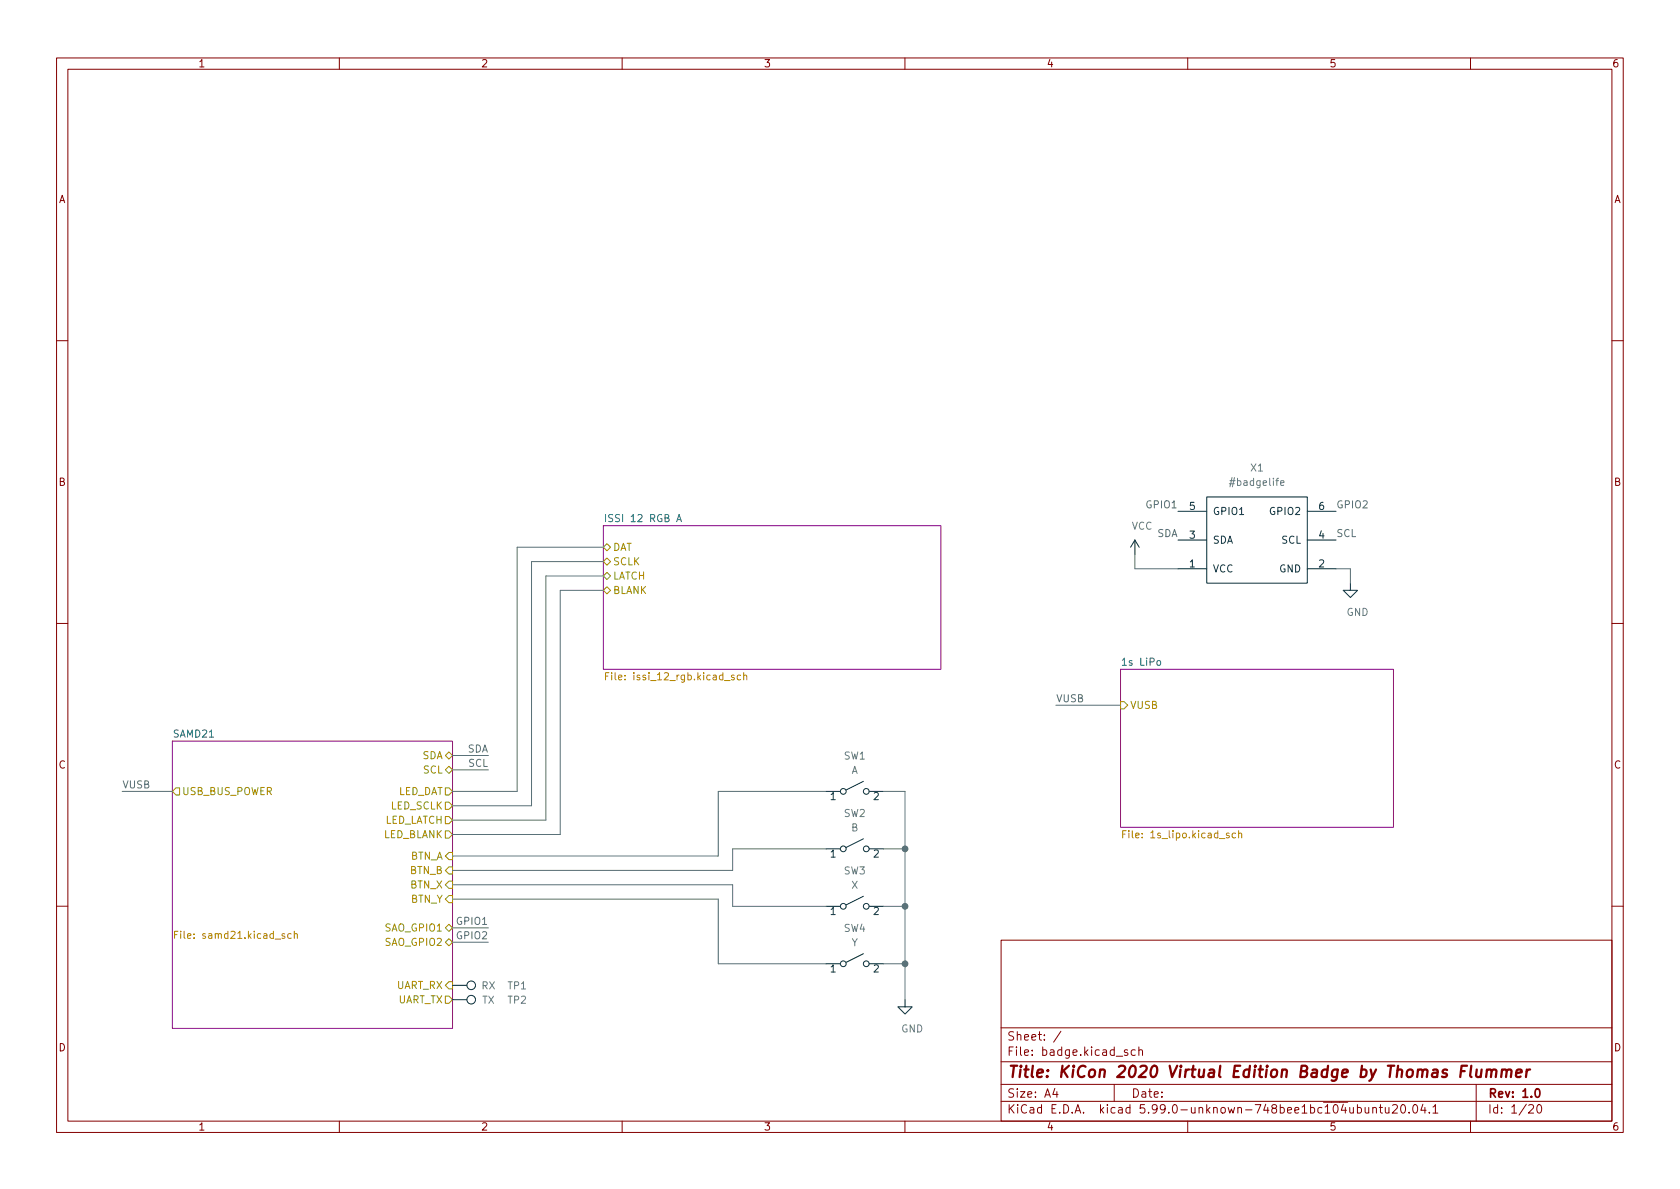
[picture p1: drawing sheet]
<svg xmlns="http://www.w3.org/2000/svg" width="297mm" height="210mm" viewBox="0 0 297 210" stroke-linecap="round" stroke-linejoin="round" font-family="sans-serif">
<g fill="none" stroke="#840000" stroke-width=".18">
<path d="M10 10.2h277v190.1h-277zM12 12.2h273v186.1h-273zM60 10.2v2M110 10.2v2M160 10.2v2M210 10.2v2M260 10.2v2M10 60.2h2M285 60.2h2M10 110.2h2M285 110.2h2M10 160.2h2"/>
<path d="M177 166.3h108v32h-108zM285 160.2h2M60 198.3v2M110 198.3v2M160 198.3v2M177 194.8h108M177 191.8h108M177 187.8h108M177 181.8h108M186.5 192.5l-.4 1h1M186.9 193v1M187.6 182.4l-1.3 1.9"/>
<path d="M197 191.8v3M199.4 185.7l-.4-.1-.2 .2 .1 .3 .5 .1v.4h-.6M200.7 185.7l-.4-.1-.3 .3v.4l.1 .3h.6M201.4 185.8l.2-.2 .3 .1 .1 .9M201.4 185.1v1.5M210 198.3v2M242.7 196l.2-.2 .4 .1 .1 .9M242.7 195.8v1M243.9 195.8h.5M244.1 195.3v1.3l.3 .2M244.9 195.8l.1 1h.4l.2-.1M245.6 195.8v1"/>
<path d="M246.2 195.5l.6-.2 .2 .2 .1 .3-1 1h1M247.9 195.4l.1-.1a.81 .81 0 0 1 .6 .7 .81 .81 0 0 1-.3 .8h-.2a.81 .81 0 0 1-.5-.6 .81 .81 0 0 1 .3-.8zM249.1 196.7v.1M250 195.4l.1-.1a.81 .81 0 0 1 .6 .7 .81 .81 0 0 1-.3 .8h-.1a.81 .81 0 0 1-.6-.6 .81 .81 0 0 1 .3-.8zM251.6 195.3l-.4 1h.9M251.9 195.8v1M252.7 196.7v.1M253.4 195.8l.4-.5v1.5M253.4 196.8h.8M260 198.3v2M261 191.8v6.5M270.3 195.5l.6-.2 .2 .2 .1 .3-1 1h1"/>
<path d="M271.9 195.4l.2-.1a.81 .81 0 0 1 .6 .7 .81 .81 0 0 1-.3 .8h-.2a.81 .81 0 0 1-.6-.6 .81 .81 0 0 1 .3-.8z"/>
</g>
<path d="M271.6 192.6l.2-.1a.82 .82 0 0 1 .6 .7 .82 .82 0 0 1-.3 .8h-.2a.81 .81 0 0 1-.6-.6 .81 .81 0 0 1 .3-.8z" fill="none" stroke="#840000" stroke-width=".3"/>
<g fill="none" stroke="#840000" stroke-width=".4">
<path d="M258.3 189.4h.7M259.4 188.5h-1l-.2 2M260.1 188.5l-.2 1.7 .3 .3M261.1 189.1l-.1 1.3a.57 .57 0 0 0 .8-.1M262 189.1l-.2 1.4M262.9 189.3a.49 .49 0 0 1 .8 .1l-.1 1.1M262.9 189.1l-.1 1.4M263.7 189.4a.5 .5 0 0 1 .8-.2v1.3M265.6 189.3a.49 .49 0 0 1 .8 .1l-.1 1.1M265.6 189.1l-.2 1.4M266.4 189.4a.5 .5 0 0 1 .8-.2l-.1 1.3M268.1 189.8l.9-.2v-.4l-.2-.1-.6 .1-.2 1 .3 .3 .6-.1"/>
<path d="M270 189.1l-.2 1.4M270.5 189.1l-.4 .1-.2 .3"/>
</g>
<g fill="#fff" stroke="#fff" stroke-width=".18">
<path d="M30.5 131.1h49.5v50.8h-49.5z"/>
<path d="M106.7 93h59.7v25.4h-59.7z"/>
<path d="M198.1 118.4h48.3v27.9h-48.3z"/>
</g>
<path d="M106.7 93h59.7v25.4h-59.7zM198.1 118.4h48.3v27.9h-48.3zM30.5 131.1h49.5v50.8h-49.5z" fill="none" stroke="#840084" stroke-width=".18"/>
<g fill="none" stroke="#b58900" stroke-width=".18">
<path d="M107.1 119.6h.4M107.7 119h-.6v1.2M129.8 119.4h-.3l-.2 .2 .1 .1 .4 .2v.3h-.5M130.9 119.4h-.3l-.3 .2 .2 .6h.4M131.5 119.5l.2-.1h.3v.8M131.5 119v1.2M198.5 147.5h.4M199.1 146.9h-.6v1.3M218.5 147.4l-.4-.1-.2 .3 .1 .5h.5M219 147.4l.2-.1 .3 .1v.8M219 146.9v1.3M30.9 165.3h.4"/>
<path d="M31.5 164.7h-.6v1.2M51.5 165.2l-.4-.1-.2 .2 .1 .6h.5M52 165.2l.2-.1 .3 .1 .1 .7M52 164.7v1.2"/>
</g>
<g fill="none" stroke="#859900" stroke-width=".18">
<path d="M106.7 96.8l.6-.7 .6 .7-.6 .6zM107.3 98.7l.6 .6-.6 .6-.6-.6zM106.7 101.8l.6-.6 .6 .6-.6 .7zM106.7 104.4l.6-.6 .6 .6-.6 .6zM30.5 139.9l.6-.6h.6v1.3h-.6zM78.7 133.6l.7-.6 .6 .6-.6 .6zM78.7 136.1l.7-.6 .6 .6-.6 .7zM78.7 139.3h.7l.6 .6-.6 .7h-.7zM198.1 124.1h.7l.6 .6-.6 .6h-.7zM78.7 151.4l.7-.7h.6v1.3h-.6zM78.7 156.5l.7-.7h.6v1.3h-.6zM78.7 159l.7-.6h.6v1.2h-.6z"/>
<path d="M78.7 146.9h.7l.6 .7-.6 .6h-.7zM78.7 144.4h.7l.6 .6-.6 .7h-.7zM78.7 141.9h.7l.6 .6-.6 .6h-.7zM79.4 153.3h.6v1.3h-.6l-.7-.7zM78.7 166.6l.7-.6 .6 .6-.6 .7zM78.7 164.1l.7-.7 .6 .7-.6 .6zM78.7 174.2l.7-.6h.6v1.3h-.6zM78.7 176.1h.7l.6 .7-.6 .6h-.7z"/>
</g>
<path d="M107.1 91v1.3M119.6 92.3l.5-1.3 .4 1.3M119.8 91.9h.6M204.7 116.9l.3-.1 .2 .2v.4l-.2 .3-.3-.1-.2-.2z" fill="none" stroke="#008484" stroke-width=".18"/>
<g fill="none" stroke="#002b36" stroke-width=".18">
<path d="M200.7 95.5l-.8 1.3M200.7 95.5v2.5M200.7 95.5l.7 1.3M208.3 95.5h5.1M208.3 90.4h5.1M213.4 87.9h17.7v15.2h-17.7zM231.1 95.5h5.1M231.1 90.4h5.1M208.3 100.6h5.1M231.1 100.6h5.1M238.8 103.1v1.3h1.2l-1.2 1.3-1.3-1.3h1.3M146 139.9h2.6"/>
<path d="M152.7 138.2l-3.1 1.5M153.7 139.9h2.5M146 150.1h2.6M152.7 148.3l-3.1 1.6M152.7 158.5l-3.1 1.5M153.7 150.1h2.5M80 174.2h2.5M80 176.8h2.5M146 170.4h2.6M146 160.3h2.6M152.7 168.7l-3.1 1.5M153.7 170.4h2.5"/>
<path d="M153.7 160.3h2.5M160 176.8v1.2h1.3l-1.3 1.3-1.3-1.3h1.3"/>
<circle cx="149.1" cy="139.9" r=".51"/>
<circle cx="153.2" cy="139.9" r=".51"/>
<circle cx="149.1" cy="150.1" r=".51"/>
<circle cx="153.2" cy="150.1" r=".51"/>
<circle cx="83.3" cy="174.2" r=".76"/>
<circle cx="83.3" cy="176.8" r=".76"/>
<circle cx="149.1" cy="160.3" r=".51"/>
<circle cx="149.1" cy="170.4" r=".51"/>
<circle cx="153.2" cy="160.3" r=".51"/>
<circle cx="153.2" cy="170.4" r=".51"/>
</g>
<path d="M226.4 85.4l.6-.1v-.2l-.4-.1-.2 .2 .1 .6h.5" fill="none" stroke="#657b83" stroke-width=".18"/>
<g fill="none" stroke="#586e75" stroke-width=".18">
<path d="M106.7 96.8h-15.3v43.1h-11.4M106.7 99.3h-12.7v43.2h-14M200.7 98v2.6h7.6M106.7 104.4h-7.6v43.2h-19.1M106.7 101.8h-10.2v43.2h-16.5M236.2 100.6h2.6v2.5M21.6 139.9h8.9M80 133.6h6.4M80 136.1h6.4M146 139.9h-19v11.5h-47M156.2 139.9h3.8v36.9M186.7 124.7h11.4"/>
<path d="M80 156.5h49.5v3.8h16.5M80 159h47v11.4h19M146 150.1h-16.5v3.8h-49.5M156.2 150.1h3.8M80 166.6h6.4M80 164.1h6.4M156.2 160.3h3.8M156.2 170.4h3.8"/>
</g>
<g fill="#586e75" stroke="#586e75" stroke-width=".18">
<circle cx="160" cy="150.1" r=".51"/>
<circle cx="160" cy="160.3" r=".51"/>
<circle cx="160" cy="170.4" r=".51"/>
</g>
<text font-size="2.8" fill="#840000" x="178" y="190.6">Title: KiCon 2020 Virtual Edition Badge by Thomas Flummer</text>
<g font-size="2.1" fill="#840000">
<text x="178" y="184">Sheet: /</text>
<text x="178" y="186.7">File: badge.kicad_sch</text>
<text x="178" y="196.9">KiCad E.D.A. kicad 5.99.0-unknown-748bee1bc~104~ubuntu20.04.1</text>
<text x="178" y="194.1">Size: A4</text>
<text x="200" y="194.1">Date:</text>
<text x="263" y="194.1">Rev: 1.0</text>
<text x="263" y="196.9">Id: 1/20</text>
</g>
<g font-size="1.8" fill="#840000">
<text x="35" y="11.9">1</text>
<text x="85" y="11.9">2</text>
<text x="135" y="11.9">3</text>
<text x="185" y="11.9">4</text>
<text x="235" y="11.9">5</text>
<text x="285" y="11.9">6</text>
<text x="10.3" y="35.9">A</text>
<text x="285.3" y="35.9">A</text>
<text x="10.3" y="85.9">B</text>
<text x="285.3" y="85.9">B</text>
<text x="10.3" y="135.9">C</text>
<text x="285.3" y="135.9">C</text>
<text x="10.3" y="185.9">D</text>
<text x="285.3" y="185.9">D</text>
<text x="35" y="199.9">1</text>
<text x="85" y="199.9">2</text>
<text x="135" y="199.9">3</text>
<text x="185" y="199.9">4</text>
<text x="235" y="199.9">5</text>
<text x="285" y="199.9">6</text>
</g>
<g font-size="1.8" fill="#657b83">
<text x="221.2" y="83.4">X1</text>
<text x="217.9" y="85.9">#badgelife</text>
<text x="200.1" y="93.7">VCC</text>
<text x="238.1" y="108.9">GND</text>
<text x="149.2" y="134.3">SW1</text>
<text x="150.5" y="136.8">A</text>
<text x="149.2" y="144.5">SW2</text>
<text x="150.5" y="147">B</text>
<text x="149.2" y="154.6">SW3</text>
<text x="150.5" y="157.2">X</text>
<text x="149.2" y="164.8">SW4</text>
<text x="150.5" y="167.3">Y</text>
<text x="85.1" y="174.9">RX</text>
<text x="85.2" y="177.5">TX</text>
<text x="89.8" y="174.9">TP1</text>
<text x="89.8" y="177.5">TP2</text>
<text x="159.3" y="182.6">GND</text>
</g>
<g font-size="1.8" fill="#586e75">
<text x="202.9" y="89.9">GPIO1</text>
<text x="236.2" y="89.9">GPIO2</text>
<text x="204.5" y="95">SDA</text>
<text x="236.2" y="95">SCL</text>
<text x="186.7" y="124.2">VUSB</text>
<text x="82.6" y="133.1">SDA</text>
<text x="82.8" y="135.6">SCL</text>
<text x="21.6" y="139.4">VUSB</text>
<text x="81" y="163.5">GPIO1</text>
<text x="81" y="166.1">GPIO2</text>
</g>
<g font-size="1.8" fill="#008484">
<text x="107.7" y="92.3">ISSI 12 RGB A</text>
<text x="198.7" y="117.7">1s LiPo</text>
<text x="30.7" y="130.4">SAMD21</text>
</g>
<g font-size="1.8" fill="#073642">
<text x="210.3" y="95.2">3</text>
<text x="210.3" y="90.2">5</text>
<text x="214.4" y="91.1">GPIO1</text>
<text x="224.7" y="91.1">GPIO2</text>
<text x="233.2" y="95.2">4</text>
<text x="233.2" y="90.2">6</text>
<text x="210.3" y="100.3">1</text>
<text x="214.4" y="101.2">VCC</text>
<text x="214.4" y="96.1">SDA</text>
<text x="226.2" y="101.2">GND</text>
<text x="226.6" y="96.1">SCL</text>
<text x="233.2" y="100.3">2</text>
<text x="146.8" y="141.5">1</text>
<text x="154.4" y="141.5">2</text>
<text x="146.8" y="151.6">1</text>
<text x="154.4" y="151.6">2</text>
<text x="146.8" y="161.8">1</text>
<text x="154.4" y="161.8">2</text>
<text x="146.8" y="172">1</text>
<text x="154.4" y="172">2</text>
</g>
<g font-size="1.8" fill="#859900">
<text x="108.3" y="97.4">DAT</text>
<text x="108.3" y="99.9">SCLK</text>
<text x="108.3" y="102.5">LATCH</text>
<text x="108.3" y="105">BLANK</text>
<text x="199.8" y="125.3">VUSB</text>
<text x="74.6" y="134.2">SDA</text>
<text x="74.8" y="136.8">SCL</text>
<text x="32.1" y="140.6">USB_BUS_POWER</text>
<text x="69" y="143.1">LED_SCLK</text>
<text x="70.2" y="140.6">LED_DAT</text>
<text x="67.6" y="148.2">LED_BLANK</text>
<text x="67.8" y="145.7">LED_LATCH</text>
<text x="72.5" y="152">BTN_A</text>
<text x="72.5" y="154.6">BTN_B</text>
<text x="72.6" y="157.1">BTN_X</text>
<text x="72.6" y="159.6">BTN_Y</text>
<text x="68.1" y="167.3">SAO_GPIO2</text>
<text x="68.1" y="164.7">SAO_GPIO1</text>
<text x="70" y="174.9">UART_RX</text>
<text x="70.2" y="177.4">UART_TX</text>
</g>
<g font-size="1.8" fill="#b58900">
<text x="108.1" y="120.3">File: issi_12_rgb.kicad_sch</text>
<text x="199.4" y="148.2">File: 1s_lipo.kicad_sch</text>
<text x="31.8" y="166">File: samd21.kicad_sch</text>
</g>
</svg>
